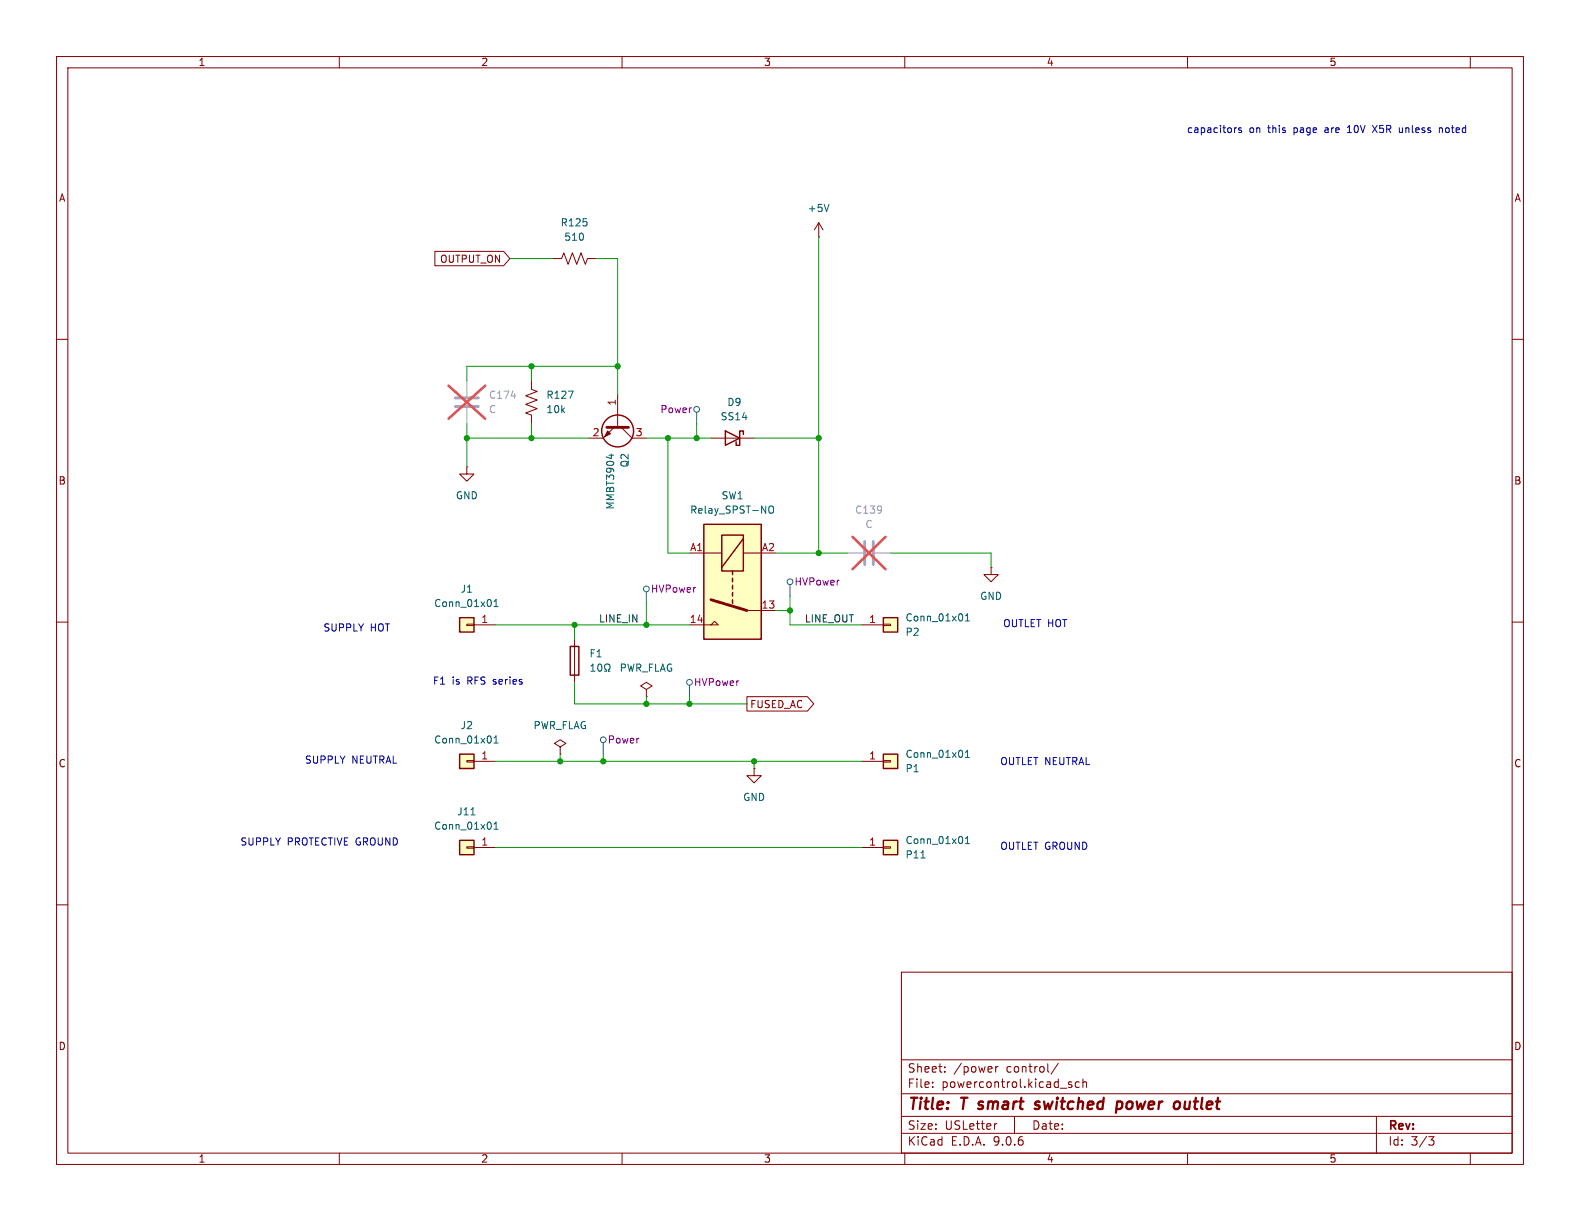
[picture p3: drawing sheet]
<svg xmlns="http://www.w3.org/2000/svg" width="279mm" height="216mm" viewBox="0 0 279 216" stroke-linecap="round" stroke-linejoin="round" font-family="sans-serif">
<g fill="none" stroke="#840000" stroke-width=".18">
<path d="M10 10h259.4v195.9h-259.4zM12 12h255.4v191.9h-255.4zM60 10v2M110 10v2M160 10v2M210 10v2M260 10v2M10 60h2M125.7 77.5h7.6M267.4 60h2M10 110h2M267.4 110h2"/>
<path d="M99.1 132.1l1-.7-1-.6-1.1 .6 1.1 .7v1.3M99.1 133.4h.1M10 160h2M159.4 171.9h108v32h-108zM267.4 160h2M159.4 197.4h108M159.4 193.4h108M159.4 187.4h108M164.9 192.1v.2M164.9 191.4v.1M167.1 189.4v.2M167.1 188.7v.1"/>
<path d="M176.1 188.6v1M176.3 198.7l-.3 .1M176.5 188.6l-.3 .1-.1 .2M179.4 197.4v3M187.1 188l-1.2 1.9M189.5 191.4l-.4-.1-.2 .2 .1 .2 .5 .2v.3h-.6M190.9 191.4l-.5-.1-.3 .3v.4l.2 .2h.6M191.5 191.4l.2-.1 .4 .1v.9M191.5 190.8v1.5M243.4 197.4v6.5M60 203.9v2M110 203.9v2"/>
<path d="M159.4 200.4h108M160 203.9v2M210 203.9v2M252.6 201h1l-.5 .6 .4 .1 .1 .5-.3 .3h-.4M260 203.9v2"/>
</g>
<path d="M183.9 194.9a.49 .49 0 0 0-.8 .3v.1l.7 .2v.3l-.3 .3-.6-.1M197.8 194.8h.4l.2 .2v.7a.66 .66 0 0 1-.8 .4M209.6 194.8l-.1 1.2 .2 .1 .5-.1" fill="none" stroke="#840000" stroke-width=".4"/>
<path d="M80.5 70.4h4.1M80.5 71.9h4.1" fill="none" stroke="#a1a1a1" stroke-width=".51"/>
<path d="M82.5 67.3v2.8M82.5 72.1v2.8" fill="none" stroke="#a1a1a1" stroke-width=".18"/>
<path d="M90.4 70h.8" fill="none" stroke="#989898" stroke-width=".18"/>
<path d="M79.3 68.2l6.5 5.8M85.8 68.2l-6.5 5.8" fill="none" stroke="#e65255" stroke-width=".46"/>
<path d="M128.3 76.2l2.5 1.3-2.5 1.2zM131.4 76.8v-.6h-.6v2.5h-.6v-.6" fill="none" stroke="#840000" stroke-width=".25"/>
<path d="M81.3 148.6h2.5v2.5h-2.5z" fill="#ffffc2"/>
<path d="M81.3 148.6h2.5v2.5h-2.5z" fill="none" stroke="#840000" stroke-width=".25"/>
<path d="M82.5 149.7h1.3v.3h-1.3zM83.8 149.9h3.8" fill="none" stroke="#840000" stroke-width=".18"/>
<path d="M83.3 144.1h.7M87.4 146.6h.7M87.4 145.7l.3-.3v1.2" fill="none" stroke="#006464" stroke-width=".18"/>
<path d="M81.3 133.4h2.5v2.5h-2.5z" fill="#ffffc2"/>
<path d="M81.3 133.4h2.5v2.5h-2.5z" fill="none" stroke="#840000" stroke-width=".25"/>
<path d="M82.5 134.5h1.3v.2h-1.3zM83.8 134.6h3.8" fill="none" stroke="#840000" stroke-width=".18"/>
<path d="M87.4 131.4h.7M87.4 130.5l.3-.4v1.3" fill="none" stroke="#006464" stroke-width=".18"/>
<path d="M81.3 109.2h2.5v2.6h-2.5z" fill="#ffffc2"/>
<g fill="none" stroke="#840000" stroke-width=".25">
<path d="M81.3 109.2h2.5v2.6h-2.5z"/>
<circle cx="109.2" cy="76.2" r="2.82"/>
</g>
<path d="M97.8 45.7h1.5l.4-1 .8 2 .7-2 .8 2 .7-2 .8 2 .4-1h1.5M94 67.3v1.5l1 .4-2 .8 2 .7-2 .8 2 .8-2 .7 1 .4v1.5M108.6 75.6l-1.9 1.9h-2.6M109.2 69.9v5.7M109.9 75.6l1.9 1.9h2.5M82.5 110.4h1.3v.2h-1.3zM83.8 110.5h3.8M175.3 100.3v1.3h-1.3l1.3 1.3 1.2-1.3h-1.2M175.3 100.3h.1" fill="none" stroke="#840000" stroke-width=".18"/>
<path d="M100.5 69.2h.8l-.5 1.2M107.7 80.5h.8M108.1 80.3v.8M87.4 107.3h.7M87.4 106.4l.3-.4v1.3" fill="none" stroke="#006464" stroke-width=".18"/>
<path d="M107.3 75.6h3.8" fill="none" stroke="#840000" stroke-width=".51"/>
<path d="M107.4 76.2l.5 .5-1 .5z" fill="#840000" stroke="#840000" stroke-width=".18"/>
<path d="M152.9 95.8v4M154.4 95.8v4" fill="none" stroke="#a1a1a1" stroke-width=".51"/>
<path d="M149.9 97.8h2.8M154.7 97.8h2.8" fill="none" stroke="#a1a1a1" stroke-width=".18"/>
<path d="M150.7 94.9l5.9 5.7M156.6 94.9l-5.9 5.7" fill="none" stroke="#e65255" stroke-width=".46"/>
<path d="M124.5 92.7h10.1v20.3h-10.1z" fill="#ffffc2"/>
<g fill="none" stroke="#840000" stroke-width=".18">
<path d="M144.8 39.4l.7 1.2M144.8 39.4l-.8 1.2M144.8 39.4v2.5M144.8 41.9h.1M82.5 82.6v1.2h1.3l-1.3 1.3-1.2-1.3h1.2M82.5 82.6h.1M121.9 97.8h5.7M131.4 97.8h3.2M101.6 113v7.7M121.9 110.5h5.1l-.6-.6-.7 .6M132.1 108h5.1M114.3 121.9l1-.6-1-.6-1 .6 1 .6v1.3"/>
<path d="M114.3 123.2h.1"/>
</g>
<path d="M124.5 92.7h10.1v20.3h-10.1zM127.6 94.6h3.8v6.4h-3.8zM131.4 95.3l-3.8 5M100.8 114.3h1.6v5.1h-1.6zM129.5 101v.6M129.5 102.2v.7M129.5 103.5v.6M129.5 104.8v.6M129.5 106v.7" fill="none" stroke="#840000" stroke-width=".25"/>
<path d="M125.7 106l6.4 2" fill="none" stroke="#840000" stroke-width=".51"/>
<path d="M146.6 36.1l-.4 1.3M136 89.7l.3-.2a.43 .43 0 0 1 .5 .4v.4a.42 .42 0 0 1-.4 .5 .42 .42 0 0 1-.4-.5zM104.5 118.7h.7M104.5 117.8l.4-.4v1.3M105.8 117.5l.2-.1a.68 .68 0 0 1 .4 .7 .68 .68 0 0 1-.4 .6l-.2-.1-.1-.4zM106.9 118.7h.3v-.3a.54 .54 0 0 1-.3-.7 .54 .54 0 0 1 .8-.2 .58 .58 0 0 1-.1 .9v.3h.3" fill="none" stroke="#006464" stroke-width=".18"/>
<path d="M156.2 133.4h2.5v2.5h-2.5z" fill="#ffffc2"/>
<path d="M156.2 133.4h2.5v2.5h-2.5z" fill="none" stroke="#840000" stroke-width=".25"/>
<path d="M152.4 134.6h3.8M156.2 134.5h1.3v.2h-1.3z" fill="none" stroke="#840000" stroke-width=".18"/>
<path d="M170.7 133.9h.7M170.7 133l.4-.3v1.2" fill="none" stroke="#006464" stroke-width=".18"/>
<path d="M156.2 148.6h2.5v2.5h-2.5z" fill="#ffffc2"/>
<path d="M156.2 148.6h2.5v2.5h-2.5z" fill="none" stroke="#840000" stroke-width=".25"/>
<path d="M133.3 135.9v1.3h1.3l-1.3 1.2-1.2-1.2h1.2M133.3 135.9h.1M152.4 149.9h3.8M156.2 149.7h1.3v.3h-1.3z" fill="none" stroke="#840000" stroke-width=".18"/>
<path d="M162.9 151.7h.7M170.7 149.2h.7M170.7 148.3l.4-.4v1.3" fill="none" stroke="#006464" stroke-width=".18"/>
<path d="M156.2 109.2h2.5v2.6h-2.5z" fill="#ffffc2"/>
<path d="M156.2 109.2h2.5v2.6h-2.5z" fill="none" stroke="#840000" stroke-width=".25"/>
<path d="M76.9 44.4h12.2l1.1 1.3-1.1 1.3h-12.2zM152.4 110.5h3.8M156.2 110.4h1.3v.2h-1.3zM132.1 123.2h10.7l1.1 1.3-1.1 1.2h-10.7z" fill="none" stroke="#840000" stroke-width=".18"/>
<path d="M170.7 109.8h.7M170.7 108.9l.4-.4v1.3" fill="none" stroke="#006464" stroke-width=".18"/>
<g fill="none" stroke="#484848" stroke-width=".18">
<path d="M123.2 72.9v2M114.3 104.6v2.1M139.7 103.4v2M106.7 131.3v2.1M121.9 121.2v2"/>
<circle cx="123.2" cy="72.4" r=".51"/>
<circle cx="114.3" cy="104.1" r=".51"/>
<circle cx="139.7" cy="102.9" r=".51"/>
<circle cx="106.7" cy="130.8" r=".51"/>
<circle cx="121.9" cy="120.7" r=".51"/>
</g>
<g fill="none" stroke="#009600" stroke-width=".18">
<path d="M90.2 45.7h7.6M105.4 45.7h3.8v24.2M144.8 41.9v55.9M82.5 77.5h21.6M82.5 74.9v7.7M94 64.8v2.5M94 74.9v2.6M109.2 64.8h-26.7v2.5M114.3 77.5h11.4M118.1 77.5v20.3h3.8M123.2 74.9v2.6M133.3 77.5h11.5"/>
<path d="M137.2 97.8h12.7M157.5 97.8h17.8v2.5M87.6 110.5h34.3M101.6 110.5v2.5M114.3 106.7v3.8M137.2 108h2.5M139.7 105.4v5.1h12.7M87.6 134.6h64.8M99.1 133.4v1.2M101.6 120.7v3.8h30.5M106.7 133.4v1.2M114.3 123.2v1.3"/>
<path d="M121.9 123.2v1.3M133.3 134.6v1.3M87.6 149.9h64.8"/>
</g>
<path d="M218.7 22.6l-.3 .1M219.5 22.7l-.3-.1-.2 .2 .1 .2 .4 .1v.3h-.5M238.3 23.4h.7M238.5 22.4l-.2 .1M242.7 22.2l.8 1.2M243.5 22.2l-.8 1.2M248 23.3l-.2 .1h-.3M254.5 22.7l.2-.1 .3 .1 .1 .7M254.5 22.6v.8" fill="none" stroke="#0000c2" stroke-width=".18"/>
<g fill="#009600" stroke="#009600" stroke-width=".18">
<circle cx="114.3" cy="110.5" r=".46"/>
<circle cx="101.6" cy="110.5" r=".46"/>
<circle cx="133.3" cy="134.6" r=".46"/>
<circle cx="106.7" cy="134.6" r=".46"/>
<circle cx="99.1" cy="134.6" r=".46"/>
<circle cx="139.7" cy="108" r=".46"/>
<circle cx="144.8" cy="77.5" r=".46"/>
<circle cx="118.1" cy="77.5" r=".46"/>
<circle cx="123.2" cy="77.5" r=".46"/>
<circle cx="114.3" cy="124.5" r=".46"/>
<circle cx="121.9" cy="124.5" r=".46"/>
<circle cx="144.8" cy="97.8" r=".46"/>
<circle cx="94" cy="77.5" r=".46"/>
<circle cx="109.2" cy="64.8" r=".46"/>
<circle cx="94" cy="64.8" r=".46"/>
<circle cx="82.5" cy="77.5" r=".46"/>
</g>
<g font-size="2.8" fill="#840000">
<text x="160.4" y="196.8">Title:</text>
<text x="170.1" y="196.8">T smart</text>
<text x="184.7" y="196.8">switched</text>
<text x="199.9" y="196.8">power</text>
<text x="210.9" y="196.8">outlet</text>
</g>
<g font-size="2.1" fill="#840000">
<text x="160.4" y="189.9">Sheet:</text>
<text x="168.6" y="189.9">/power</text>
<text x="178" y="189.9">control/</text>
<text x="160.4" y="192.6">File:</text>
<text x="166.5" y="192.6">powercontrol.kicad_sch</text>
<text x="160.4" y="202.8">KiCad</text>
<text x="160.4" y="200">Size:</text>
<text x="167.1" y="200">USLetter</text>
<text x="168.1" y="202.8">E.D.A.</text>
<text x="175.7" y="202.8">9.0.6</text>
<text x="182.4" y="200">Date:</text>
<text x="245.4" y="200.2">Rev:</text>
<text x="245.4" y="202.8">Id:</text>
<text x="249.5" y="202.8">3/3</text>
</g>
<g font-size="1.8" fill="#840000">
<text x="35" y="11.9">1</text>
<text x="85" y="11.9">2</text>
<text x="135" y="11.9">3</text>
<text x="185" y="11.9">4</text>
<text x="235" y="11.9">5</text>
<text x="10.3" y="35.9">A</text>
<text x="267.7" y="35.9">A</text>
<text x="77.7" y="46.7">OUTPUT_ON</text>
<text x="10.3" y="85.9">B</text>
<text x="267.7" y="85.9">B</text>
<text x="132.6" y="125.4">FUSED_AC</text>
<text x="10.3" y="135.9">C</text>
<text x="267.7" y="135.9">C</text>
<text x="10.3" y="185.9">D</text>
<text x="267.7" y="185.9">D</text>
<text x="35" y="205.8">1</text>
<text x="85" y="205.8">2</text>
<text x="135" y="205.8">3</text>
<text x="185" y="205.8">4</text>
<text x="235" y="205.8">5</text>
</g>
<g font-size="1.8" fill="#0000c2">
<text x="209.8" y="23.7">capacitors</text>
<text x="220.9" y="23.7">on</text>
<text x="224.4" y="23.7">this</text>
<text x="229" y="23.7">page</text>
<text x="234.7" y="23.7">are</text>
<text x="238.9" y="23.7">10V</text>
<text x="243.6" y="23.7">X5R</text>
<text x="248.5" y="23.7">unless</text>
<text x="255.7" y="23.7">noted</text>
<text x="57.1" y="111.9">SUPPLY</text>
<text x="65.5" y="111.9">HOT</text>
<text x="177.3" y="111.1">OUTLET HOT</text>
<text x="76.5" y="121.3">F1</text>
<text x="79.9" y="121.3">is</text>
<text x="82.7" y="121.3">RFS series</text>
<text x="53.8" y="135.2">SUPPLY</text>
<text x="62.2" y="135.2">NEUTRAL</text>
<text x="176.8" y="135.5">OUTLET NEUTRAL</text>
<text x="42.4" y="149.7">SUPPLY</text>
<text x="50.8" y="149.7">PROTECTIVE GROUND</text>
<text x="176.8" y="150.5">OUTLET GROUND</text>
</g>
<g font-size="1.8" fill="#006464">
<text x="99" y="40.2">R125</text>
<text x="142.7" y="37.7">+5V</text>
<text x="99.7" y="42.8">510</text>
<text x="96.5" y="70.7">R127</text>
<text x="128.5" y="72">D9</text>
<text x="96.5" y="73.3">10k</text>
<text x="127.3" y="74.5">SS14</text>
<text x="111.4" y="82.8" transform="rotate(-90 111.4 82.8)">Q2</text>
<text x="80.5" y="88.5">GND</text>
<text x="127.5" y="88.5">SW1</text>
<text x="108.8" y="90.2" transform="rotate(-90 108.8 90.2)">MMBT3904</text>
<text x="121.9" y="91">Relay_SPST-NO</text>
<text x="76.7" y="107.5">Conn_01x01</text>
<text x="81.4" y="105">J1</text>
<text x="173.2" y="106.3">GND</text>
<text x="160" y="112.6">P2</text>
<text x="160" y="110.1">Conn_01x01</text>
<text x="104.1" y="116.4">F1</text>
<text x="109.5" y="119">PWR_FLAG</text>
<text x="76.7" y="131.7">Conn_01x01</text>
<text x="81.4" y="129.1">J2</text>
<text x="94.2" y="129.1">PWR_FLAG</text>
<text x="160" y="136.8">P1</text>
<text x="160" y="134.2">Conn_01x01</text>
<text x="131.3" y="141.8">GND</text>
<text x="76.7" y="146.9">Conn_01x01</text>
<text x="80.8" y="144.4">J11</text>
<text x="160" y="149.5">Conn_01x01</text>
<text x="160" y="152">P11</text>
</g>
<g font-size="1.8" fill="#989898">
<text x="86.4" y="70.7">C174</text>
<text x="86.4" y="73.3">C</text>
<text x="151.1" y="91">C139</text>
<text x="152.9" y="93.6">C</text>
</g>
<g font-size="1.8" fill="#a90000">
<text x="109" y="71.8" transform="rotate(-90 109 71.8)">1</text>
<text x="104.7" y="77.2">2</text>
<text x="112.3" y="77.2">3</text>
<text x="121.9" y="97.5">A1</text>
<text x="134.6" y="97.5">A2</text>
<text x="134.6" y="107.7">13</text>
<text x="85" y="110.2">1</text>
<text x="121.9" y="110.2">14</text>
<text x="153.6" y="110.2">1</text>
<text x="85" y="134.4">1</text>
<text x="153.6" y="134.4">1</text>
<text x="85" y="149.6">1</text>
<text x="153.6" y="149.6">1</text>
</g>
<g font-size="1.8" fill="#840084">
<text x="116.7" y="73.3">Power</text>
<text x="115" y="105">HVPower</text>
<text x="140.4" y="103.7">HVPower</text>
<text x="122.6" y="121.5">HVPower</text>
<text x="107.4" y="131.7">Power</text>
</g>
<g font-size="1.8" fill="#0f0f0f">
<text x="105.8" y="110.1">LINE_IN</text>
<text x="142.2" y="110.1">LINE_OUT</text>
</g>
</svg>
